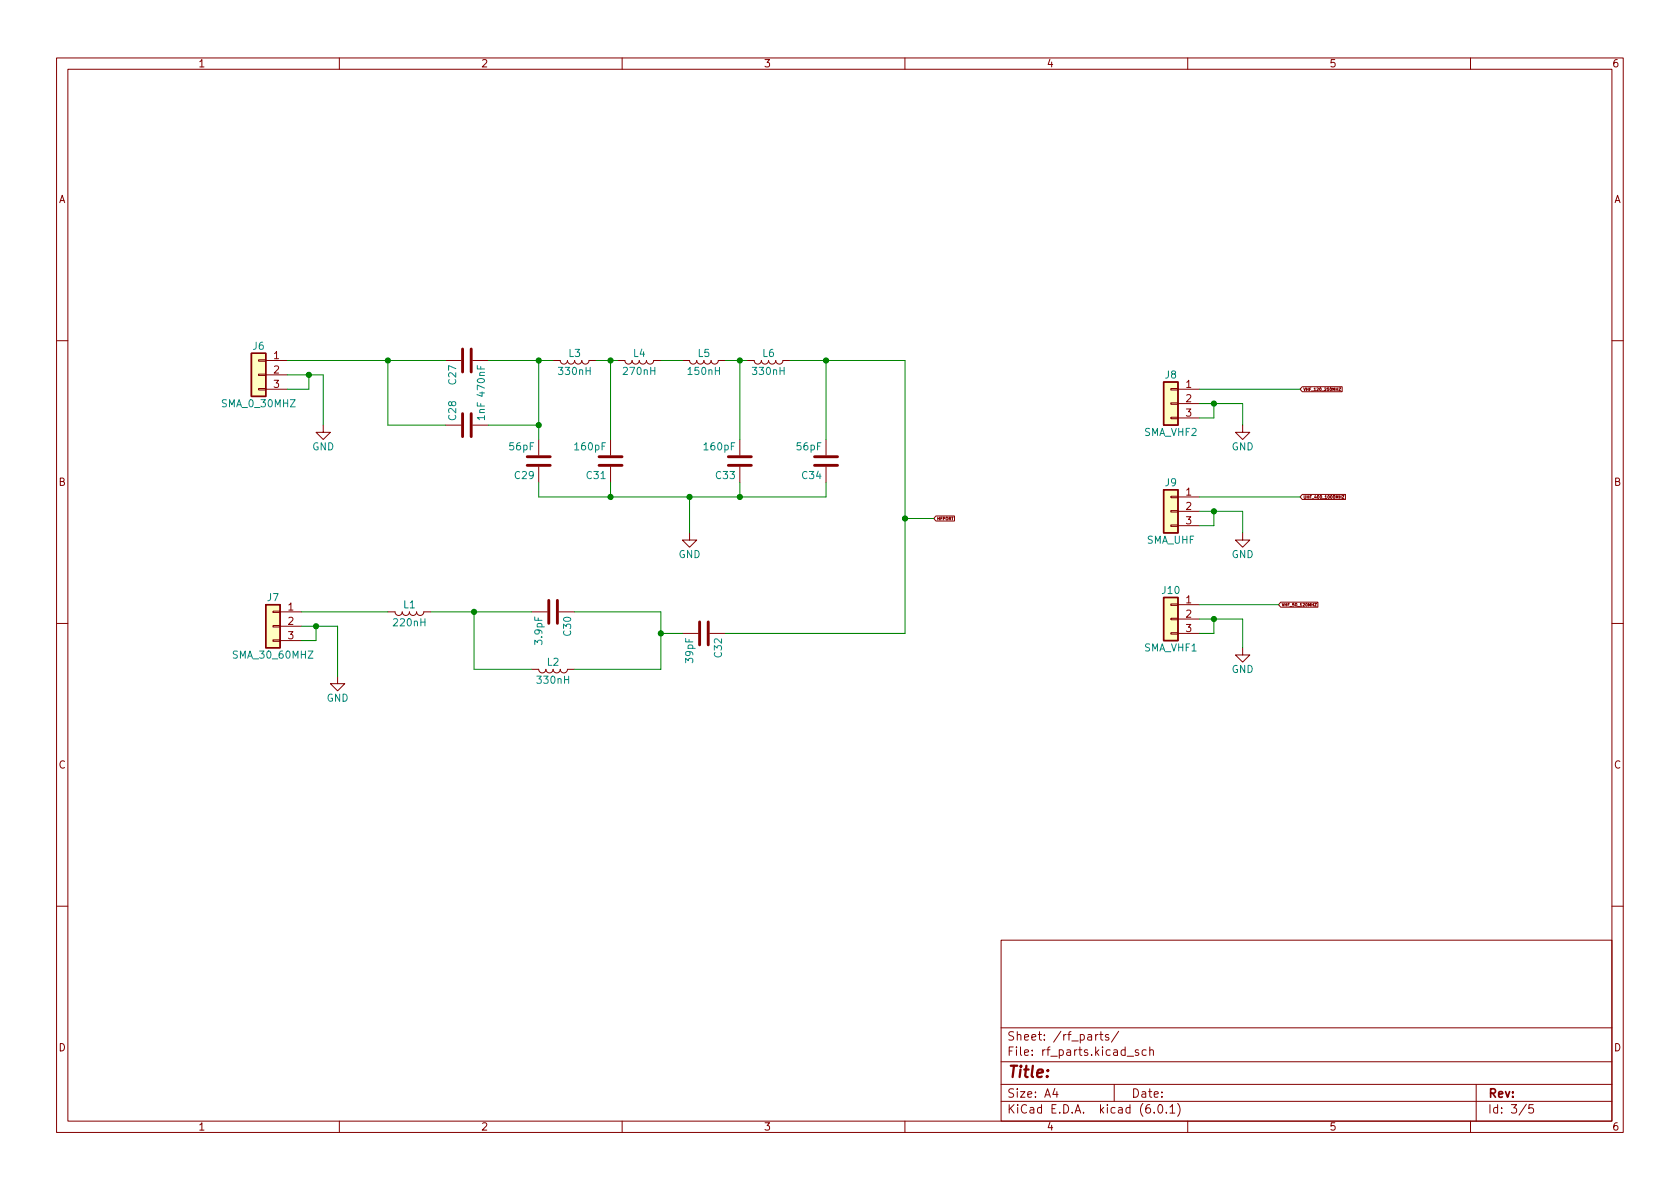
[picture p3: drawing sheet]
<svg xmlns="http://www.w3.org/2000/svg" width="297mm" height="210mm" viewBox="0 0 297 210" stroke-linecap="round" stroke-linejoin="round" font-family="sans-serif">
<g fill="none" stroke="#840000" stroke-width=".18">
<path d="M10 10.2h277v190.1h-277zM12 12.2h273v186.1h-273zM60 10.2v2M110 10.2v2M160 10.2v2M210 10.2v2M260 10.2v2M10 60.2h2M45.7 68.7h1.3v.3h-1.3zM45.7 66.2h1.3v.2h-1.3zM45.7 63.6h1.3v.3h-1.3zM47 68.8h3.8"/>
<path d="M47 63.7h3.8M47 66.3h3.8M57.1 75.2v1.2h1.3l-1.3 1.3-1.2-1.3h1.2M78.7 63.7h2.8M78.7 75.2h2.8M83.6 63.7h2.8M83.6 75.2h2.8M95.2 77.7v2.8M97.8 63.7h1.3a.64 .64 0 0 0 .6 .7 .64 .64 0 0 0 .6-.7 .64 .64 0 0 0 .7 .7 .64 .64 0 0 0 .6-.7 .64 .64 0 0 0 .6 .7 .64 .64 0 0 0 .7-.7 .64 .64 0 0 0 .6 .7 .64 .64 0 0 0 .6-.7h1.3M107.9 77.7v2.8M109.2 63.7h1.3a.64 .64 0 0 0 .6 .7 .64 .64 0 0 0 .7-.7 .64 .64 0 0 0 .6 .7 .64 .64 0 0 0 .6-.7 .64 .64 0 0 0 .7 .7 .64 .64 0 0 0 .6-.7 .64 .64 0 0 0 .6 .7 .64 .64 0 0 0 .7-.7h1.2M120.6 63.7h1.3a.64 .64 0 0 0 .7 .7 .64 .64 0 0 0 .6-.7 .64 .64 0 0 0 .6 .7 .64 .64 0 0 0 .7-.7 .64 .64 0 0 0 .6 .7 .64 .64 0 0 0 .6-.7 .64 .64 0 0 0 .7 .7 .64 .64 0 0 0 .6-.7h1.3"/>
<path d="M130.8 77.7v2.8M132.1 63.7h1.2a.64 .64 0 0 0 .7 .7 .64 .64 0 0 0 .6-.7 .64 .64 0 0 0 .7 .7 .64 .64 0 0 0 .6-.7 .64 .64 0 0 0 .6 .7 .64 .64 0 0 0 .7-.7 .64 .64 0 0 0 .6 .7 .64 .64 0 0 0 .6-.7h1.3M146 77.7v2.8M207 73.8h1.3v.2h-1.3zM207 71.2h1.3v.3h-1.3zM207 68.7h1.3v.3h-1.3zM208.3 68.8h3.8M208.3 71.4h3.8M208.3 73.9h3.8M219.7 75.2v1.2h1.3l-1.3 1.3-1.3-1.3h1.3M230.3 68.4h7v.9h-7l-.4-.5zM236.7 68.6h.4l-.4 .5h.4"/>
<path d="M285 60.2h2M95.2 82.5v2.8M107.9 82.5v2.8M121.9 94.2v1.3h1.3l-1.3 1.3-1.3-1.3h1.3M130.8 82.5v2.8M146 82.5v2.8M165.5 91.2h3.3v.9h-3.3l-.4-.4zM207 92.8h1.3v.3h-1.3zM207 90.3h1.3v.2h-1.3zM207 87.8h1.3v.2h-1.3zM208.3 87.9h3.8M208.3 90.4h3.8"/>
<path d="M208.3 93h3.8M219.7 94.2v1.3h1.3l-1.3 1.3-1.3-1.3h1.3M230.3 87.4h7.6v.9h-7.6l-.4-.4zM237.3 87.6h.3l-.3 .5h.3M10 110.2h2M48.3 113.2h1.2v.2h-1.2zM48.3 110.6h1.2v.3h-1.2zM48.3 108.1h1.2v.2h-1.2zM49.5 108.2h3.8M49.5 110.7h3.8M49.5 113.3h3.8M59.7 119.6v1.3h1.3l-1.3 1.3-1.3-1.3h1.3"/>
<path d="M68.6 108.2h1.2a.64 .64 0 0 0 .7 .6 .64 .64 0 0 0 .6-.6 .64 .64 0 0 0 .7 .6 .64 .64 0 0 0 .6-.6 .64 .64 0 0 0 .6 .6 .64 .64 0 0 0 .7-.6 .64 .64 0 0 0 .6 .6 .64 .64 0 0 0 .6-.6h1.3M94 118.4h1.2a.64 .64 0 0 0 .7 .6 .64 .64 0 0 0 .6-.6 .64 .64 0 0 0 .7 .6 .64 .64 0 0 0 .6-.6 .64 .64 0 0 0 .6 .6 .64 .64 0 0 0 .7-.6 .64 .64 0 0 0 .6 .6 .64 .64 0 0 0 .6-.6h1.3M94 108.2h2.8M98.8 108.2h2.8M120.6 112h2.8M125.5 112h2.8M207 111.9h1.3v.2h-1.3zM207 109.3h1.3v.3h-1.3zM207 106.8h1.3v.3h-1.3zM208.3 106.9h3.8M208.3 109.5h3.8M208.3 112h3.8"/>
<path d="M219.7 114.5v1.3h1.3l-1.3 1.3-1.3-1.3h1.3M226.4 106.5h6.6v.9h-6.6l-.3-.5zM232.4 106.7h.4l-.4 .5h.4M285 110.2h2M10 160.2h2M177 166.3h108v32h-108zM285 160.2h2M60 198.3v2M110 198.3v2M160 198.3v2M177 194.8h108M177 191.8h108"/>
<path d="M177 187.8h108M177 181.8h108M186.5 192.5l-.4 1h1M186.9 193v1M193.7 182.9v1M194.1 182.9l-.2 .1-.2 .2M194.4 182.9h.6M194.6 182.4v1.3l.4 .2M196 183l-.4-.1-.2 .2 .1 .3 .5 .1v.4h-.6M197 191.8v3M197.8 182.4l-1.3 1.9M199.3 186.8h1.1"/>
<path d="M201.3 185.7l-.4-.1-.2 .2 .1 .3 .5 .1v.4h-.6M202.6 185.7l-.4-.1-.3 .3v.4l.2 .3h.5M203.3 185.8l.2-.2 .4 .1v.9M203.3 185.1v1.5M204.1 196.7v.1M204.9 195.4l.2-.1a.81 .81 0 0 1 .6 .7 .81 .81 0 0 1-.3 .8h-.2a.81 .81 0 0 1-.6-.6 .81 .81 0 0 1 .3-.8zM206.2 196.7v.1M206.9 195.8l.4-.5v1.5M206.9 196.8h.8M208.2 195.1a1.72 1.72 0 0 1 0 2.3M210 198.3v2M260 198.3v2"/>
<path d="M261 191.8v6.5M269.9 195.3l-1.3 1.9M271.1 195.3h-.7l-.1 .7 .2-.1 .5 .1 .2 .2-.1 .5-.2 .1-.6-.1"/>
</g>
<g fill="#ffffc2" stroke="#ffffc2" stroke-width=".18">
<path d="M205.7 86.6h2.6v7.6h-2.6z"/>
<path d="M205.7 67.6h2.6v7.6h-2.6z"/>
<path d="M205.7 105.7h2.6v7.6h-2.6z"/>
<path d="M44.4 62.5h2.6v7.6h-2.6z"/>
<path d="M47 106.9h2.5v7.6h-2.5z"/>
</g>
<path d="M44.4 62.5h2.6v7.6h-2.6zM205.7 67.6h2.6v7.6h-2.6zM205.7 86.6h2.6v7.6h-2.6zM47 106.9h2.5v7.6h-2.5zM205.7 105.7h2.6v7.6h-2.6z" fill="none" stroke="#840000" stroke-width=".25"/>
<g fill="none" stroke="#840000" stroke-width=".51">
<path d="M81.8 61.7v4.1M81.8 73.1v4.1M83.3 61.7v4.1M83.3 73.1v4.1M93.2 80.8h4.1M93.2 82.3h4.1M105.9 80.8h4.1M105.9 82.3h4.1M128.8 80.8h4M128.8 82.3h4M144 80.8h4.1M144 82.3h4.1"/>
<path d="M97 106.2v4M98.6 106.2v4M123.7 110v4M125.2 110v4"/>
</g>
<g fill="none" stroke="#008400" stroke-width=".18">
<path d="M50.8 66.3h6.3v8.9M50.8 63.7h27.9M54.6 66.3v2.5h-3.8M68.6 63.7v11.5h10.1M86.4 75.2h8.8M86.4 63.7h11.4M95.2 63.7v14M105.4 63.7h3.8M107.9 63.7v14M116.8 63.7h3.8M128.3 63.7h3.8M130.8 63.7v14"/>
<path d="M139.7 63.7h20.3v48.3h-31.7M146 63.7v14M212.1 68.8h17.8M212.1 71.4h7.6v3.8M214.6 71.4v2.5h-2.5M95.2 85.3v2.6h50.8v-2.6M107.9 85.3v2.6M121.9 87.9v6.3M130.8 85.3v2.6M160 91.7h5.1M212.1 90.4h7.6v3.8M212.1 87.9h17.8"/>
<path d="M214.6 90.4v2.6h-2.5M53.3 108.2h15.3M53.3 110.7h6.4v8.9M55.9 110.7v2.6h-2.6M76.2 108.2h17.8M83.8 108.2v10.2h10.2M101.6 108.2h15.2v10.2h-15.2M116.8 112h3.8M212.1 109.5h7.6v5M212.1 106.9h14M214.6 109.5v2.5h-2.5"/>
</g>
<g fill="#008400" stroke="#008400" stroke-width=".18">
<circle cx="214.6" cy="90.4" r=".46"/>
<circle cx="214.6" cy="109.5" r=".46"/>
<circle cx="160" cy="91.7" r=".46"/>
<circle cx="214.6" cy="71.4" r=".46"/>
<circle cx="130.8" cy="87.9" r=".46"/>
<circle cx="83.8" cy="108.2" r=".46"/>
<circle cx="95.2" cy="63.7" r=".46"/>
<circle cx="54.6" cy="66.3" r=".46"/>
<circle cx="68.6" cy="63.7" r=".46"/>
<circle cx="55.9" cy="110.7" r=".46"/>
<circle cx="121.9" cy="87.9" r=".46"/>
<circle cx="107.9" cy="87.9" r=".46"/>
<circle cx="116.8" cy="112" r=".46"/>
<circle cx="107.9" cy="63.7" r=".46"/>
<circle cx="146" cy="63.7" r=".46"/>
<circle cx="130.8" cy="63.7" r=".46"/>
<circle cx="95.2" cy="75.2" r=".46"/>
</g>
<text font-size="2.8" fill="#840000" x="178" y="190.6">Title:</text>
<g font-size="2.1" fill="#840000">
<text x="178" y="184">Sheet: /rf_parts/</text>
<text x="178" y="186.7">File: rf_parts.kicad_sch</text>
<text x="178" y="196.9">KiCad E.D.A. kicad (6.0.1)</text>
<text x="178" y="194.1">Size: A4</text>
<text x="200" y="194.1">Date:</text>
<text x="263" y="194.1">Rev:</text>
<text x="263" y="196.9">Id: 3/5</text>
</g>
<g font-size="1.8" fill="#840000">
<text x="35" y="11.9">1</text>
<text x="85" y="11.9">2</text>
<text x="135" y="11.9">3</text>
<text x="185" y="11.9">4</text>
<text x="235" y="11.9">5</text>
<text x="285" y="11.9">6</text>
<text x="10.3" y="35.9">A</text>
<text x="285.3" y="35.9">A</text>
<text x="48.4" y="63.5">1</text>
<text x="48.4" y="66">2</text>
<text x="48.4" y="68.6">3</text>
<text x="209.7" y="68.6">1</text>
<text x="209.7" y="71.1">2</text>
<text x="209.7" y="73.7">3</text>
<text x="10.3" y="85.9">B</text>
<text x="209.7" y="87.6">1</text>
<text x="285.3" y="85.9">B</text>
<text x="209.7" y="90.2">2</text>
<text x="209.7" y="92.7">3</text>
<text x="50.9" y="107.9">1</text>
<text x="209.7" y="106.7">1</text>
<text x="50.9" y="110.5">2</text>
<text x="50.9" y="113">3</text>
<text x="209.7" y="109.2">2</text>
<text x="209.7" y="111.8">3</text>
<text x="10.3" y="135.9">C</text>
<text x="285.3" y="135.9">C</text>
<text x="10.3" y="185.9">D</text>
<text x="285.3" y="185.9">D</text>
<text x="35" y="199.9">1</text>
<text x="85" y="199.9">2</text>
<text x="135" y="199.9">3</text>
<text x="185" y="199.9">4</text>
<text x="235" y="199.9">5</text>
<text x="285" y="199.9">6</text>
</g>
<g font-size="1.8" fill="#008484">
<text x="44.7" y="61.8">J6</text>
<text x="100.6" y="63.1">L3</text>
<text x="112" y="63.1">L4</text>
<text x="123.4" y="63.1">L5</text>
<text x="134.9" y="63.1">L6</text>
<text x="80.6" y="67.9" transform="rotate(-90 80.6 67.9)">C27</text>
<text x="85.7" y="70" transform="rotate(-90 85.7 70)">470nF</text>
<text x="98.9" y="66.3">330nH</text>
<text x="110.4" y="66.3">270nH</text>
<text x="121.8" y="66.3">150nH</text>
<text x="133.2" y="66.3">330nH</text>
<text x="206" y="66.9">J8</text>
<text x="39.4" y="72">SMA_0_30MHZ</text>
<text x="80.6" y="74.2" transform="rotate(-90 80.6 74.2)">C28</text>
<text x="85.7" y="74.3" transform="rotate(-90 85.7 74.3)">1nF</text>
<text x="202.3" y="77.1">SMA_VHF2</text>
<text x="55.2" y="79.6">GND</text>
<text x="90.1" y="79.6">56pF</text>
<text x="101.7" y="79.6">160pF</text>
<text x="124.6" y="79.6">160pF</text>
<text x="140.9" y="79.6">56pF</text>
<text x="217.7" y="79.6">GND</text>
<text x="91.1" y="84.7">C29</text>
<text x="103.8" y="84.7">C31</text>
<text x="126.6" y="84.7">C33</text>
<text x="141.9" y="84.7">C34</text>
<text x="206" y="86">J9</text>
<text x="120" y="98.7">GND</text>
<text x="202.7" y="96.1">SMA_UHF</text>
<text x="217.7" y="98.7">GND</text>
<text x="47.3" y="106.3">J7</text>
<text x="71.4" y="107.6">L1</text>
<text x="205.5" y="105">J10</text>
<text x="69.7" y="110.7">220nH</text>
<text x="95.9" y="113.9" transform="rotate(-90 95.9 113.9)">3.9pF</text>
<text x="101" y="112.4" transform="rotate(-90 101 112.4)">C30</text>
<text x="41.4" y="116.5">SMA_30_60MHZ</text>
<text x="96.8" y="117.7">L2</text>
<text x="122.6" y="117.1" transform="rotate(-90 122.6 117.1)">39pF</text>
<text x="127.6" y="116.2" transform="rotate(-90 127.6 116.2)">C32</text>
<text x="202.3" y="115.2">SMA_VHF1</text>
<text x="217.7" y="119">GND</text>
<text x="57.7" y="124.1">GND</text>
<text x="95.1" y="120.9">330nH</text>
</g>
<g font-size=".7" fill="#840000">
<text x="230.4" y="69.1">VHF_120_250MHZ</text>
<text x="230.4" y="88.2">UHF_400_1000MHZ</text>
<text x="165.6" y="92">HFPORT</text>
<text x="226.6" y="107.2">VHF_50_120MHZ</text>
</g>
</svg>
